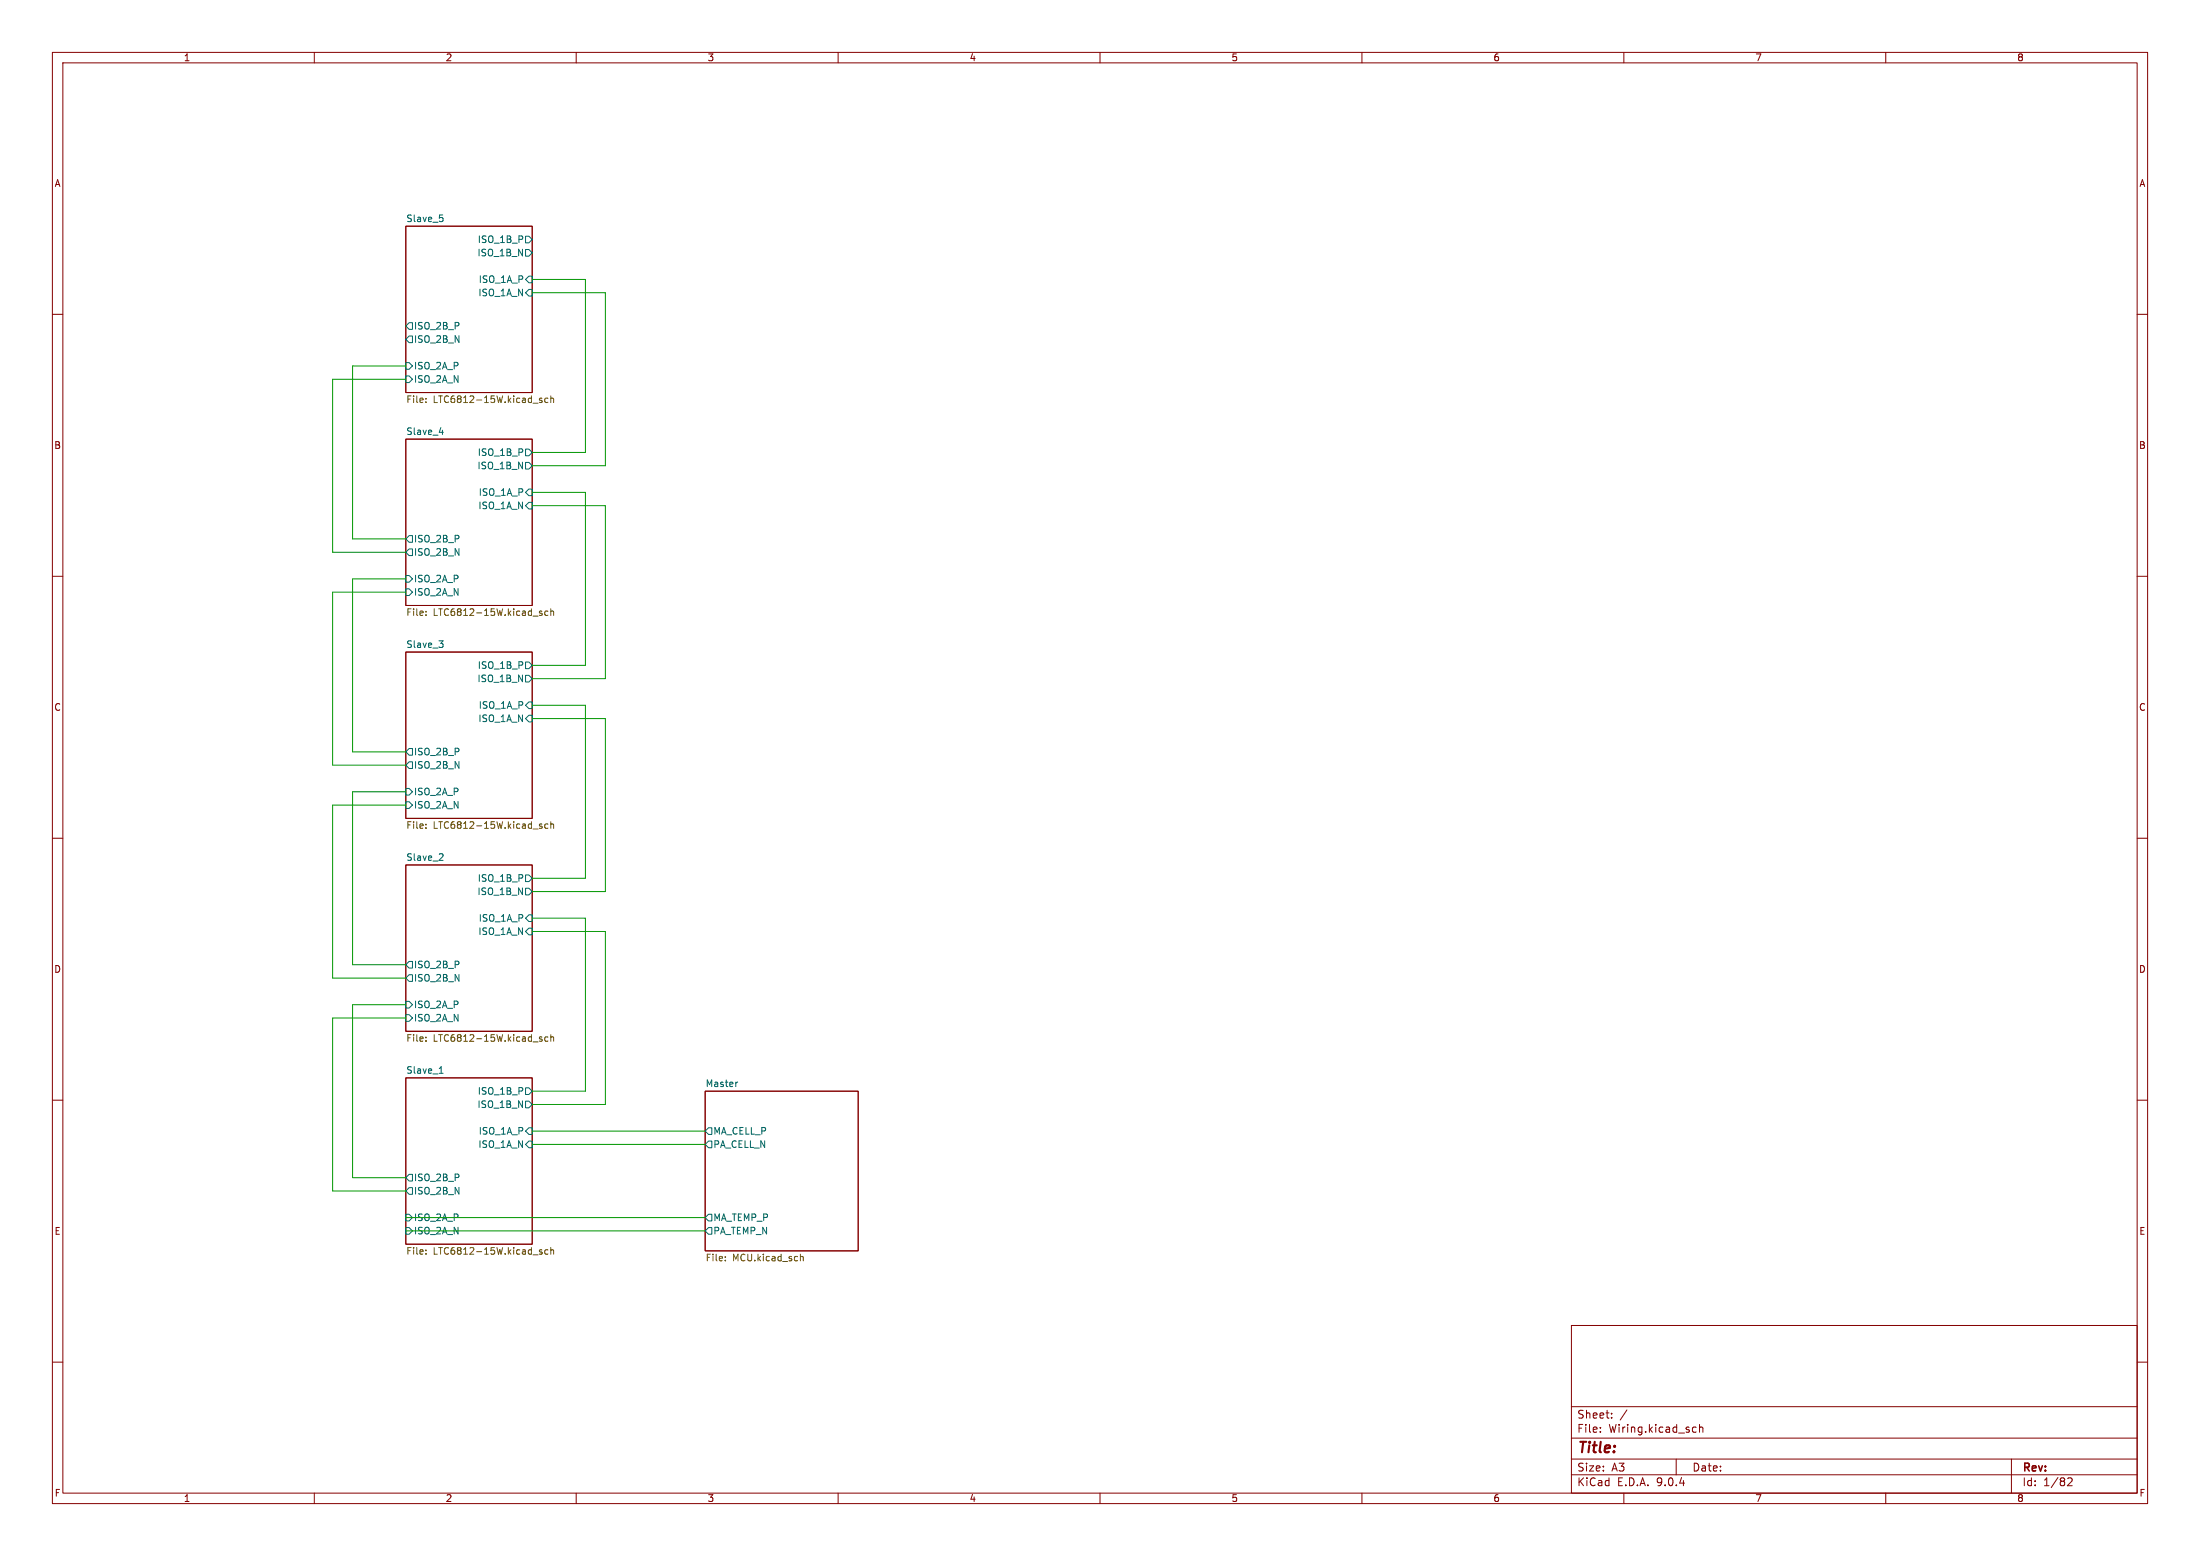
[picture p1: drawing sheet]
(kicad_sch
 (version 20250114)
 (generator "eeschema")
 (generator_version "9.0")
 (paper "A3")
 (lib_symbols)
 (wire
  (pts (xy 67.31 143.51) (xy 67.31 110.49))
  (stroke (width 0) (type default)))
 (wire
  (pts (xy 101.6 88.9) (xy 115.57 88.9))
  (stroke (width 0) (type default)))
 (wire
  (pts (xy 63.5 113.03) (xy 77.47 113.03))
  (stroke (width 0) (type default)))
 (wire
  (pts (xy 115.57 177.8) (xy 101.6 177.8))
  (stroke (width 0) (type default)))
 (wire
  (pts (xy 111.76 208.28) (xy 111.76 175.26))
  (stroke (width 0) (type default)))
 (wire
  (pts (xy 111.76 127) (xy 111.76 93.98))
  (stroke (width 0) (type default)))
 (wire
  (pts (xy 63.5 227.33) (xy 63.5 194.31))
  (stroke (width 0) (type default)))
 (wire
  (pts (xy 77.47 184.15) (xy 67.31 184.15))
  (stroke (width 0) (type default)))
 (wire
  (pts (xy 115.57 88.9) (xy 115.57 55.88))
  (stroke (width 0) (type default)))
 (wire
  (pts (xy 77.47 105.41) (xy 63.5 105.41))
  (stroke (width 0) (type default)))
 (wire
  (pts (xy 67.31 151.13) (xy 77.47 151.13))
  (stroke (width 0) (type default)))
 (wire
  (pts (xy 77.47 234.95) (xy 134.62 234.95))
  (stroke (width 0) (type default)))
 (wire
  (pts (xy 111.76 53.34) (xy 101.6 53.34))
  (stroke (width 0) (type default)))
 (wire
  (pts (xy 77.47 232.41) (xy 134.62 232.41))
  (stroke (width 0) (type default)))
 (wire
  (pts (xy 63.5 186.69) (xy 63.5 153.67))
  (stroke (width 0) (type default)))
 (wire
  (pts (xy 77.47 186.69) (xy 63.5 186.69))
  (stroke (width 0) (type default)))
 (wire
  (pts (xy 67.31 191.77) (xy 77.47 191.77))
  (stroke (width 0) (type default)))
 (wire
  (pts (xy 101.6 167.64) (xy 111.76 167.64))
  (stroke (width 0) (type default)))
 (wire
  (pts (xy 63.5 146.05) (xy 63.5 113.03))
  (stroke (width 0) (type default)))
 (wire
  (pts (xy 67.31 110.49) (xy 77.47 110.49))
  (stroke (width 0) (type default)))
 (wire
  (pts (xy 77.47 224.79) (xy 67.31 224.79))
  (stroke (width 0) (type default)))
 (wire
  (pts (xy 101.6 129.54) (xy 115.57 129.54))
  (stroke (width 0) (type default)))
 (wire
  (pts (xy 115.57 210.82) (xy 115.57 177.8))
  (stroke (width 0) (type default)))
 (wire
  (pts (xy 115.57 129.54) (xy 115.57 96.52))
  (stroke (width 0) (type default)))
 (wire
  (pts (xy 63.5 72.39) (xy 77.47 72.39))
  (stroke (width 0) (type default)))
 (wire
  (pts (xy 101.6 208.28) (xy 111.76 208.28))
  (stroke (width 0) (type default)))
 (wire
  (pts (xy 111.76 86.36) (xy 111.76 53.34))
  (stroke (width 0) (type default)))
 (wire
  (pts (xy 101.6 210.82) (xy 115.57 210.82))
  (stroke (width 0) (type default)))
 (wire
  (pts (xy 63.5 194.31) (xy 77.47 194.31))
  (stroke (width 0) (type default)))
 (wire
  (pts (xy 101.6 86.36) (xy 111.76 86.36))
  (stroke (width 0) (type default)))
 (wire
  (pts (xy 111.76 93.98) (xy 101.6 93.98))
  (stroke (width 0) (type default)))
 (wire
  (pts (xy 63.5 153.67) (xy 77.47 153.67))
  (stroke (width 0) (type default)))
 (wire
  (pts (xy 67.31 184.15) (xy 67.31 151.13))
  (stroke (width 0) (type default)))
 (wire
  (pts (xy 111.76 175.26) (xy 101.6 175.26))
  (stroke (width 0) (type default)))
 (wire
  (pts (xy 115.57 55.88) (xy 101.6 55.88))
  (stroke (width 0) (type default)))
 (wire
  (pts (xy 115.57 137.16) (xy 101.6 137.16))
  (stroke (width 0) (type default)))
 (wire
  (pts (xy 111.76 167.64) (xy 111.76 134.62))
  (stroke (width 0) (type default)))
 (wire
  (pts (xy 101.6 127) (xy 111.76 127))
  (stroke (width 0) (type default)))
 (wire
  (pts (xy 111.76 134.62) (xy 101.6 134.62))
  (stroke (width 0) (type default)))
 (wire
  (pts (xy 115.57 170.18) (xy 115.57 137.16))
  (stroke (width 0) (type default)))
 (wire
  (pts (xy 101.6 215.9) (xy 134.62 215.9))
  (stroke (width 0) (type default)))
 (wire
  (pts (xy 63.5 105.41) (xy 63.5 72.39))
  (stroke (width 0) (type default)))
 (wire
  (pts (xy 77.47 146.05) (xy 63.5 146.05))
  (stroke (width 0) (type default)))
 (wire
  (pts (xy 101.6 170.18) (xy 115.57 170.18))
  (stroke (width 0) (type default)))
 (wire
  (pts (xy 77.47 227.33) (xy 63.5 227.33))
  (stroke (width 0) (type default)))
 (wire
  (pts (xy 67.31 102.87) (xy 67.31 69.85))
  (stroke (width 0) (type default)))
 (wire
  (pts (xy 67.31 224.79) (xy 67.31 191.77))
  (stroke (width 0) (type default)))
 (wire
  (pts (xy 77.47 143.51) (xy 67.31 143.51))
  (stroke (width 0) (type default)))
 (wire
  (pts (xy 101.6 218.44) (xy 134.62 218.44))
  (stroke (width 0) (type default)))
 (wire
  (pts (xy 67.31 69.85) (xy 77.47 69.85))
  (stroke (width 0) (type default)))
 (wire
  (pts (xy 115.57 96.52) (xy 101.6 96.52))
  (stroke (width 0) (type default)))
 (wire
  (pts (xy 77.47 102.87) (xy 67.31 102.87))
  (stroke (width 0) (type default)))
 (sheet
  (at 77.47 124.46)
  (size 24.13 31.75)
  (exclude_from_sim no)
  (in_bom yes)
  (on_board yes)
  (dnp no)
  (fields_autoplaced yes)
  (stroke (width 0.1524) (type solid))
  (fill (color 0 0 0 0.0000))
  (property "Sheetname" "Slave_3" (at 77.47 123.7484 0) (effects (font (size 1.27 1.27)) (justify left bottom)))
  (property "Sheetfile" "LTC6812-15W.kicad_sch" (at 77.47 156.7946 0) (effects (font (size 1.27 1.27)) (justify left top)))
  (pin "ISO_1A_N" input (at 101.6 137.16 0) (effects (font (size 1.27 1.27)) (justify right)))
  (pin "ISO_1A_P" input (at 101.6 134.62 0) (effects (font (size 1.27 1.27)) (justify right)))
  (pin "ISO_1B_N" output (at 101.6 129.54 0) (effects (font (size 1.27 1.27)) (justify right)))
  (pin "ISO_1B_P" output (at 101.6 127 0) (effects (font (size 1.27 1.27)) (justify right)))
  (pin "ISO_2A_N" input (at 77.47 153.67 180) (effects (font (size 1.27 1.27)) (justify left)))
  (pin "ISO_2A_P" input (at 77.47 151.13 180) (effects (font (size 1.27 1.27)) (justify left)))
  (pin "ISO_2B_N" output (at 77.47 146.05 180) (effects (font (size 1.27 1.27)) (justify left)))
  (pin "ISO_2B_P" output (at 77.47 143.51 180) (effects (font (size 1.27 1.27)) (justify left))))
 (sheet
  (at 77.47 83.82)
  (size 24.13 31.75)
  (exclude_from_sim no)
  (in_bom yes)
  (on_board yes)
  (dnp no)
  (fields_autoplaced yes)
  (stroke (width 0.1524) (type solid))
  (fill (color 0 0 0 0.0000))
  (property "Sheetname" "Slave_4" (at 77.47 83.1084 0) (effects (font (size 1.27 1.27)) (justify left bottom)))
  (property "Sheetfile" "LTC6812-15W.kicad_sch" (at 77.47 116.1546 0) (effects (font (size 1.27 1.27)) (justify left top)))
  (pin "ISO_1A_N" input (at 101.6 96.52 0) (effects (font (size 1.27 1.27)) (justify right)))
  (pin "ISO_1A_P" input (at 101.6 93.98 0) (effects (font (size 1.27 1.27)) (justify right)))
  (pin "ISO_1B_N" output (at 101.6 88.9 0) (effects (font (size 1.27 1.27)) (justify right)))
  (pin "ISO_1B_P" output (at 101.6 86.36 0) (effects (font (size 1.27 1.27)) (justify right)))
  (pin "ISO_2A_N" input (at 77.47 113.03 180) (effects (font (size 1.27 1.27)) (justify left)))
  (pin "ISO_2A_P" input (at 77.47 110.49 180) (effects (font (size 1.27 1.27)) (justify left)))
  (pin "ISO_2B_N" output (at 77.47 105.41 180) (effects (font (size 1.27 1.27)) (justify left)))
  (pin "ISO_2B_P" output (at 77.47 102.87 180) (effects (font (size 1.27 1.27)) (justify left))))
 (sheet
  (at 77.47 205.74)
  (size 24.13 31.75)
  (exclude_from_sim no)
  (in_bom yes)
  (on_board yes)
  (dnp no)
  (fields_autoplaced yes)
  (stroke (width 0.1524) (type solid))
  (fill (color 0 0 0 0.0000))
  (property "Sheetname" "Slave_1" (at 77.47 205.0284 0) (effects (font (size 1.27 1.27)) (justify left bottom)))
  (property "Sheetfile" "LTC6812-15W.kicad_sch" (at 77.47 238.0746 0) (effects (font (size 1.27 1.27)) (justify left top)))
  (pin "ISO_1A_N" input (at 101.6 218.44 0) (effects (font (size 1.27 1.27)) (justify right)))
  (pin "ISO_1A_P" input (at 101.6 215.9 0) (effects (font (size 1.27 1.27)) (justify right)))
  (pin "ISO_1B_N" output (at 101.6 210.82 0) (effects (font (size 1.27 1.27)) (justify right)))
  (pin "ISO_1B_P" output (at 101.6 208.28 0) (effects (font (size 1.27 1.27)) (justify right)))
  (pin "ISO_2A_N" input (at 77.47 234.95 180) (effects (font (size 1.27 1.27)) (justify left)))
  (pin "ISO_2A_P" input (at 77.47 232.41 180) (effects (font (size 1.27 1.27)) (justify left)))
  (pin "ISO_2B_N" output (at 77.47 227.33 180) (effects (font (size 1.27 1.27)) (justify left)))
  (pin "ISO_2B_P" output (at 77.47 224.79 180) (effects (font (size 1.27 1.27)) (justify left))))
 (sheet
  (at 77.47 165.1)
  (size 24.13 31.75)
  (exclude_from_sim no)
  (in_bom yes)
  (on_board yes)
  (dnp no)
  (fields_autoplaced yes)
  (stroke (width 0.1524) (type solid))
  (fill (color 0 0 0 0.0000))
  (property "Sheetname" "Slave_2" (at 77.47 164.3884 0) (effects (font (size 1.27 1.27)) (justify left bottom)))
  (property "Sheetfile" "LTC6812-15W.kicad_sch" (at 77.47 197.4346 0) (effects (font (size 1.27 1.27)) (justify left top)))
  (pin "ISO_1A_N" input (at 101.6 177.8 0) (effects (font (size 1.27 1.27)) (justify right)))
  (pin "ISO_1A_P" input (at 101.6 175.26 0) (effects (font (size 1.27 1.27)) (justify right)))
  (pin "ISO_1B_N" output (at 101.6 170.18 0) (effects (font (size 1.27 1.27)) (justify right)))
  (pin "ISO_1B_P" output (at 101.6 167.64 0) (effects (font (size 1.27 1.27)) (justify right)))
  (pin "ISO_2A_N" input (at 77.47 194.31 180) (effects (font (size 1.27 1.27)) (justify left)))
  (pin "ISO_2A_P" input (at 77.47 191.77 180) (effects (font (size 1.27 1.27)) (justify left)))
  (pin "ISO_2B_N" output (at 77.47 186.69 180) (effects (font (size 1.27 1.27)) (justify left)))
  (pin "ISO_2B_P" output (at 77.47 184.15 180) (effects (font (size 1.27 1.27)) (justify left))))
 (sheet
  (at 77.47 43.18)
  (size 24.13 31.75)
  (exclude_from_sim no)
  (in_bom yes)
  (on_board yes)
  (dnp no)
  (fields_autoplaced yes)
  (stroke (width 0.1524) (type solid))
  (fill (color 0 0 0 0.0000))
  (property "Sheetname" "Slave_5" (at 77.47 42.4684 0) (effects (font (size 1.27 1.27)) (justify left bottom)))
  (property "Sheetfile" "LTC6812-15W.kicad_sch" (at 77.47 75.5146 0) (effects (font (size 1.27 1.27)) (justify left top)))
  (pin "ISO_1A_N" input (at 101.6 55.88 0) (effects (font (size 1.27 1.27)) (justify right)))
  (pin "ISO_1A_P" input (at 101.6 53.34 0) (effects (font (size 1.27 1.27)) (justify right)))
  (pin "ISO_1B_N" output (at 101.6 48.26 0) (effects (font (size 1.27 1.27)) (justify right)))
  (pin "ISO_1B_P" output (at 101.6 45.72 0) (effects (font (size 1.27 1.27)) (justify right)))
  (pin "ISO_2A_N" input (at 77.47 72.39 180) (effects (font (size 1.27 1.27)) (justify left)))
  (pin "ISO_2A_P" input (at 77.47 69.85 180) (effects (font (size 1.27 1.27)) (justify left)))
  (pin "ISO_2B_N" output (at 77.47 64.77 180) (effects (font (size 1.27 1.27)) (justify left)))
  (pin "ISO_2B_P" output (at 77.47 62.23 180) (effects (font (size 1.27 1.27)) (justify left))))
 (sheet
  (at 134.62 208.28)
  (size 29.21 30.48)
  (exclude_from_sim no)
  (in_bom yes)
  (on_board yes)
  (dnp no)
  (fields_autoplaced yes)
  (stroke (width 0.1524) (type solid))
  (fill (color 0 0 0 0.0000))
  (property "Sheetname" "Master" (at 134.62 207.5684 0) (effects (font (size 1.27 1.27)) (justify left bottom)))
  (property "Sheetfile" "MCU.kicad_sch" (at 134.62 239.3446 0) (effects (font (size 1.27 1.27)) (justify left top)))
  (pin "MA_CELL_P" output (at 134.62 215.9 180) (effects (font (size 1.27 1.27)) (justify left)))
  (pin "PA_TEMP_N" output (at 134.62 234.95 180) (effects (font (size 1.27 1.27)) (justify left)))
  (pin "MA_TEMP_P" output (at 134.62 232.41 180) (effects (font (size 1.27 1.27)) (justify left)))
  (pin "PA_CELL_N" output (at 134.62 218.44 180) (effects (font (size 1.27 1.27)) (justify left))))
 (sheet_instances
  (path ""
   (page "1")))
 (embedded_fonts no))
